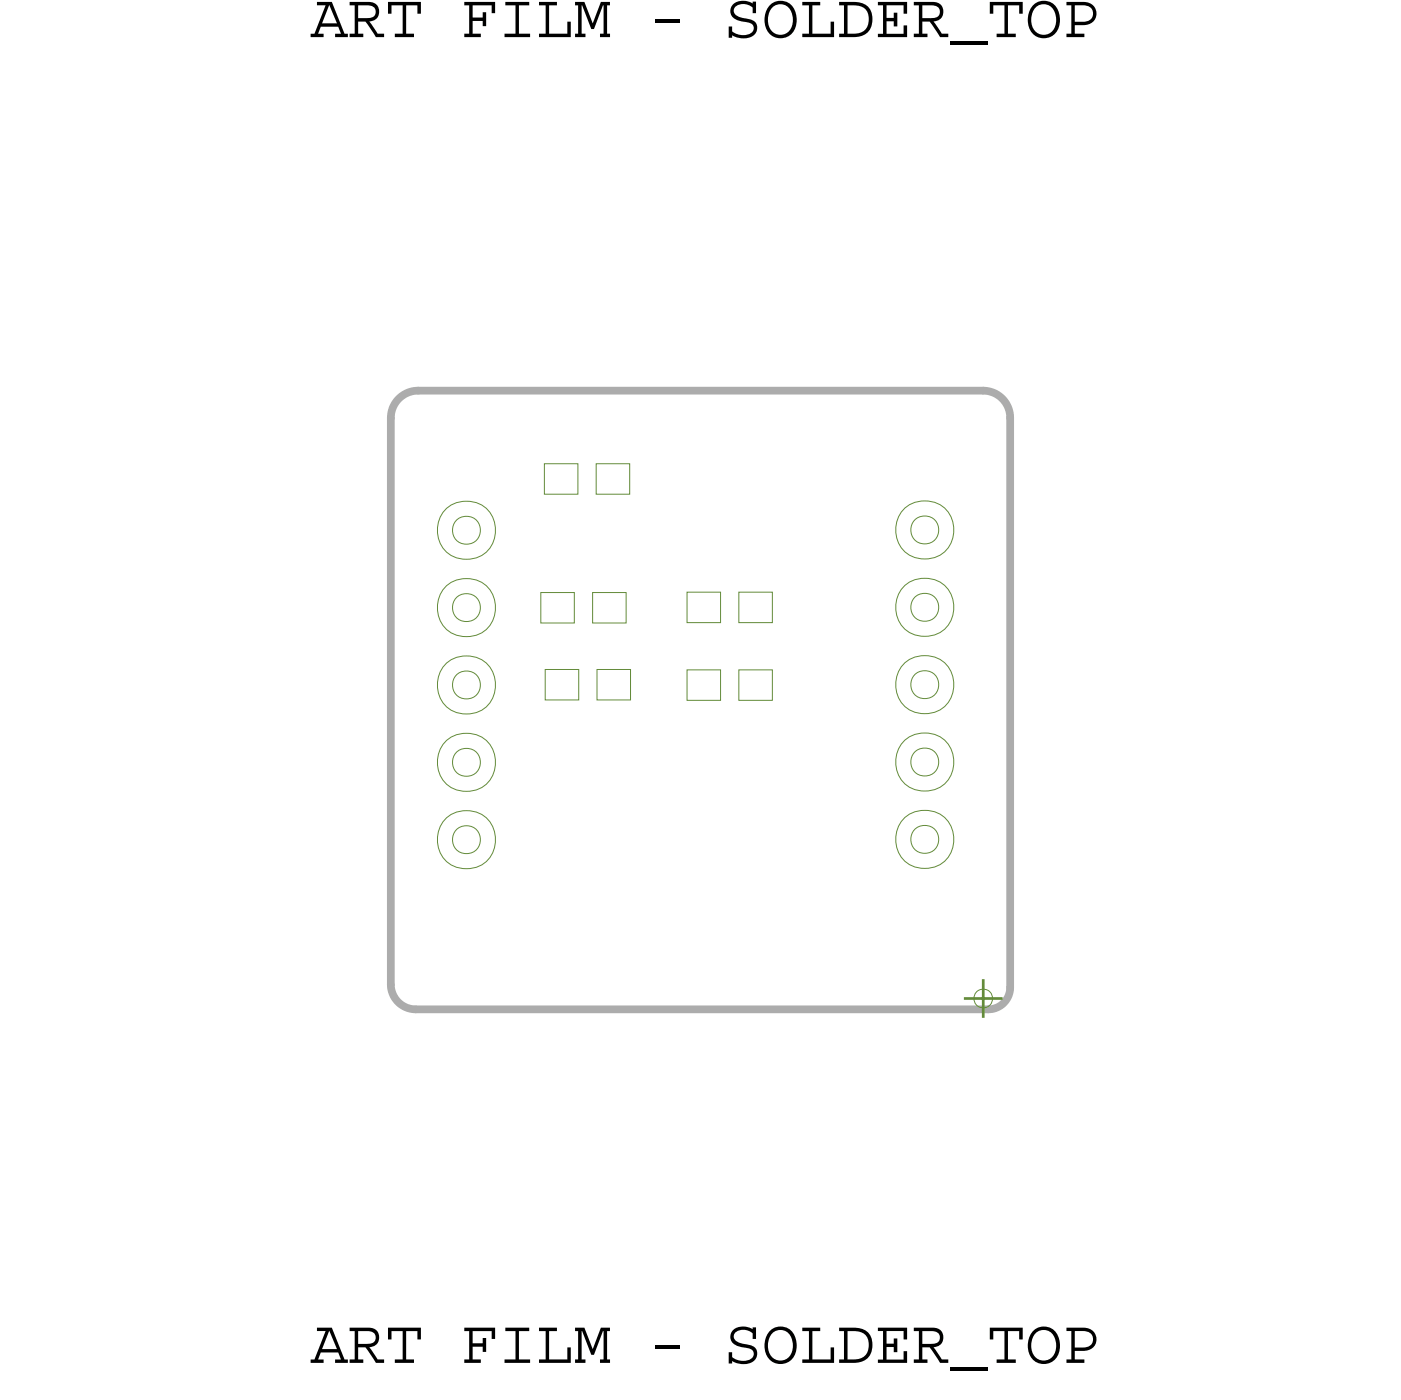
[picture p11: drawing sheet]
<svg xmlns="http://www.w3.org/2000/svg" width="46mm" height="46mm" viewBox="0 0 46 46" stroke-linecap="round" stroke-linejoin="round" font-family="sans-serif">
<!-- layer: Board Outline -->
<path d="M12.8 13.7v18.6zM13.7 12.8h18.6zM13.7 12.8a.9 .9 0 0 0-.9 .9M32.3 12.8a.89 .89 0 0 1 .9 .9M33.2 13.7v18.7zM12.8 32.3a.82 .82 0 0 0 .8 .8M13.6 33.1h18.8zM33.2 32.4l-.2 .4a.72 .72 0 0 1-.6 .3" fill="none" stroke="#acacac" stroke-width=".25"/>
<path d="M13 13.1l.3-.2 .3-.1h18.8a.76 .76 0 0 1 .8 .8v18.8a.76 .76 0 0 1-.8 .8h-18.8a.76 .76 0 0 1-.8-.8v-18.8z" fill="none" stroke="#acacac" stroke-width=".03"/>
<!-- layer: Nets -->
<g fill="none" stroke="#638b3a" stroke-width=".03">
<path d="M17.7 19.5h1.1v1h-1.1zM17.9 15.2h1.1v1h-1.1zM19.4 19.5h1.1v1h-1.1zM19.6 15.2h1.1v1h-1.1zM22.5 19.4h1.1v1h-1.1zM24.2 19.4h1.1v1h-1.1zM17.9 22h1.1v1h-1.1zM19.6 22h1.1v1h-1.1zM22.5 22h1.1v1h-1.1zM24.2 22h1.1v1h-1.1z"/>
<circle cx="15.3" cy="17.4" r=".96"/>
<circle cx="15.3" cy="20" r=".96"/>
<circle cx="15.3" cy="17.4" r=".46"/>
<circle cx="15.3" cy="20" r=".46"/>
<circle cx="30.3" cy="17.4" r=".96"/>
<circle cx="30.3" cy="19.9" r=".96"/>
<circle cx="30.3" cy="17.4" r=".46"/>
<circle cx="30.3" cy="19.9" r=".46"/>
<circle cx="15.3" cy="27.6" r=".96"/>
<circle cx="15.3" cy="22.5" r=".96"/>
<circle cx="15.3" cy="25" r=".96"/>
<circle cx="15.3" cy="22.5" r=".46"/>
<circle cx="15.3" cy="27.6" r=".46"/>
<circle cx="15.3" cy="25" r=".46"/>
<circle cx="30.3" cy="22.5" r=".96"/>
<circle cx="30.3" cy="27.6" r=".96"/>
<circle cx="30.3" cy="25" r=".96"/>
<circle cx="30.3" cy="25" r=".46"/>
<circle cx="30.3" cy="22.5" r=".46"/>
<circle cx="30.3" cy="27.6" r=".46"/>
</g>
<!-- layer: Drawing Origin -->
<path d="M32 32.6l.3-.1 .2 .1 .1 .2-.1 .2-.2 .1-.3-.1v-.2z" fill="none" stroke="#638b3a" stroke-width=".03"/>
<path d="M31.6 32.8h1.3M32.3 32.2v1.2" fill="none" stroke="#638b3a" stroke-width=".09"/>
<g font-size="2.1">
<text x="10.2" y="1.2">ART FILM - SOLDER_TOP</text>
<text x="10.2" y="44.7">ART FILM - SOLDER_TOP</text>
</g>
</svg>
